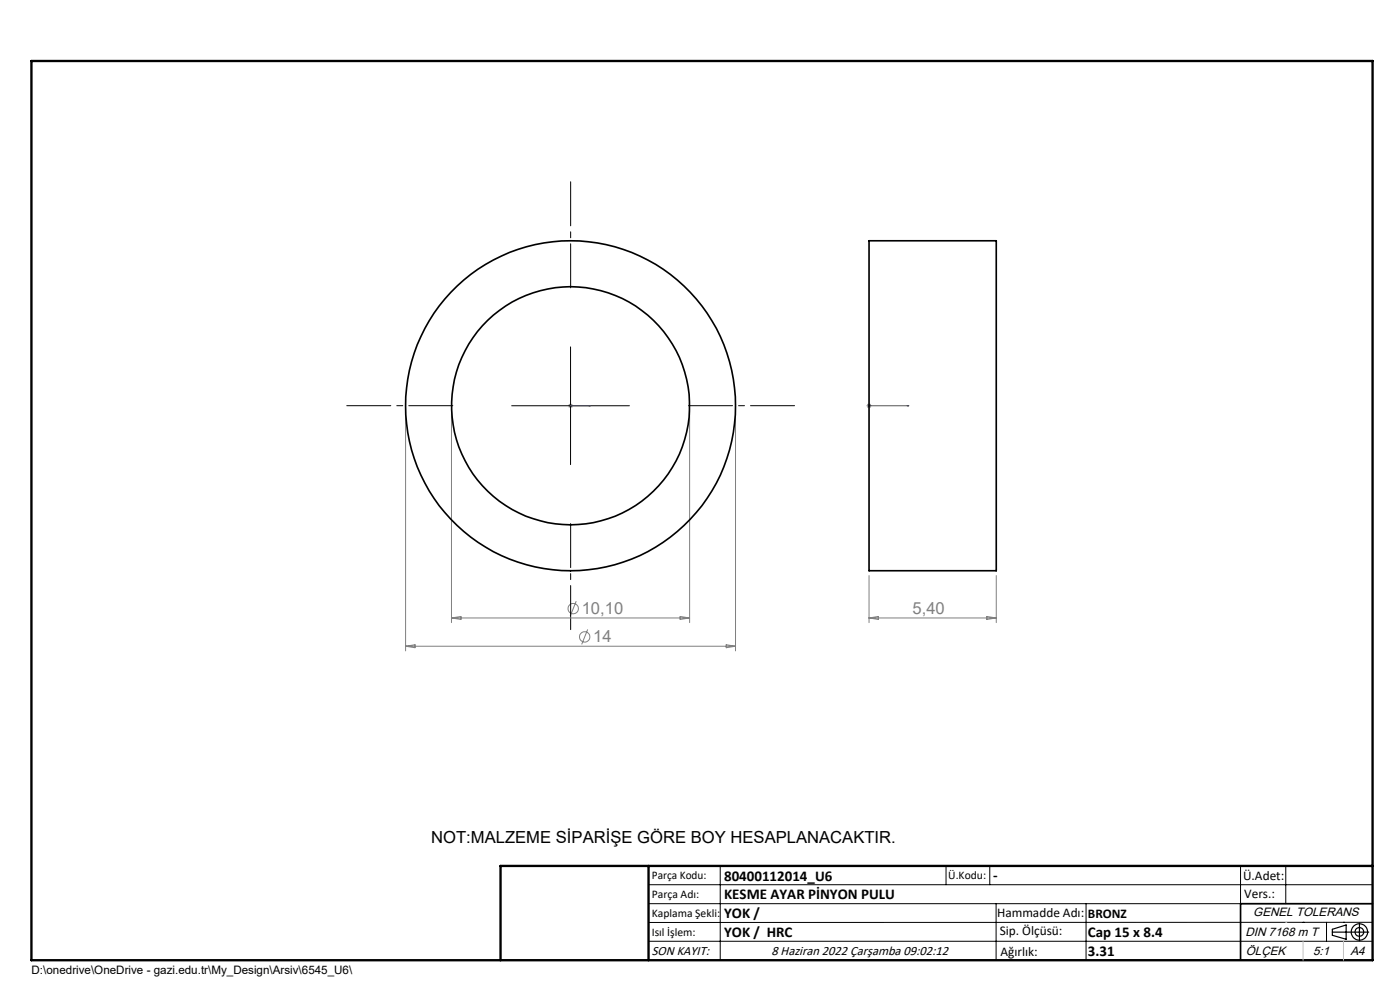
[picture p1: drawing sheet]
<svg xmlns="http://www.w3.org/2000/svg" width="297mm" height="210mm" viewBox="0 0 297 210" stroke-linecap="round" stroke-linejoin="round" font-family="sans-serif">
<g fill="none" stroke="#808080" stroke-width=".21">
<path d="M86 87.1v51M95.8 87.1v45M120.5 86.1h1M120.7 85.7l.7 .7M121 85.6v1M121.4 85.7l-.7 .7M146.3 87.1v45M156 87.1v51M183.8 86.1h1.1M184 85.7l.7 .7M184.4 85.6v1M184.7 85.7l-.7 .7"/>
<path d="M86 137.1h70M86 137.1l2.1-.3v.6zM95.8 131.1h50.5M95.8 131.1l2-.3v.6zM122.2 127.5l-1.2 3.2M124.7 133.5l-1.3 3.2M144.3 130.8l2 .3-2 .3zM154.1 136.8l1.9 .3-1.9 .3zM184.4 122.1v10M184.4 131.1h26.9M184.4 131.1l1.9-.3v.6zM209.3 130.8l2 .3-2 .3z"/>
<path d="M211.3 122.1v10"/>
<circle cx="121.6" cy="129.1" r="1.09"/>
<circle cx="124" cy="135.1" r="1.09"/>
</g>
<g fill="none" stroke="#000" stroke-width=".25">
<path d="M282.6 197.7h7.8M282.6 197.1l3-.9v3l-3-.8zM288.4 195.8v3.8M106.2 203.7h185"/>
<circle cx="288.4" cy="197.7" r="1.74"/>
<circle cx="288.4" cy="197.7" r=".93"/>
</g>
<path d="M120.9 86.1h.2zM121 86.1h.1M121 86.1h4.3M125.3 86.1h-.5h.5M184.3 86.1h.2zM184.4 86.1h.1M184.4 86.1h8.4M192.8 86.1h-.4h.4" fill="none" stroke="#00f" stroke-width=".21"/>
<path d="M121.1 61.1v-22.5M96.1 86.1h-22.5M146.1 86.1h22.5M121.1 111.1v22.5" fill="none" stroke="#000" stroke-width=".21" stroke-dasharray="15.2 1.3 1.3 1.3" stroke-dashoffset="5.9"/>
<g fill="none" stroke="#000" stroke-width=".21">
<path d="M121 73.6v25M108.5 86.1h25M137.6 187.7h153.6M137.6 191.7h153.6M137.6 199.7h153.6M152.8 183.7v20M200.7 183.7v4M210 183.7v4M211.3 191.7v12M230.4 191.7v12M263.2 183.7v20M272.8 183.7v8"/>
<path d="M276.4 195.6h.1M281.4 195.6v4.1M285 195.6h.1M291.2 195.6l-153.6 .1"/>
</g>
<path d="M291.2 191.7h-28v12" fill="none" stroke="#000" stroke-width=".35"/>
<path d="M6.7 12.9h284.5v190.8h-284.5zM137.6 183.7v20M291.2 183.7h-185v20" fill="none" stroke="#000" stroke-width=".5"/>
<path d="M276.4 199.7v4M285 199.7v4" fill="none" stroke="#c0c0c0" stroke-width=".21"/>
<path d="M272.8 195.6h.1" fill="none" stroke="#c0c0c0" stroke-width=".25"/>
<g fill="#00f">
<path d="M124.8 86.1h.5zM120.9 86.1h.2z"/>
<path d="M184.3 86.1h.2zM192.4 86.1h.4z"/>
</g>
<g fill="none" stroke="#000" stroke-width=".35">
<path d="M184.4 51.1h26.9v70h-26.9z"/>
<circle cx="121" cy="86.1" r="25.3"/>
<circle cx="121.1" cy="86.1" r="35"/>
</g>
<g font-size="3.5" fill="#808080">
<text x="123.4" y="130.3">10,10</text>
<text x="193.6" y="130.3">5,40</text>
<text x="125.8" y="136.3">14</text>
</g>
<text font-size="3.5" x="91.5" y="178.8">NOT:MALZEME SİPARİŞE GÖRE BOY HESAPLANACAKTIR.</text>
<g font-size="3.2">
<text x="153.6" y="186.8">80400112014_U6</text>
<text x="153.6" y="190.8">KESME AYAR PİNYON PULU</text>
<text x="210.7" y="186.6">-</text>
<text x="153.6" y="194.8">YOK /</text>
<text x="153.6" y="198.8">YOK / HRC</text>
<text x="230.8" y="198.7">Cap 15 x 8.4</text>
<text x="230.8" y="202.8">3.31</text>
</g>
<g font-size="2.8">
<text x="263.7" y="186.7">Ü.Adet:</text>
<text x="263.9" y="190.5">Vers.:</text>
<text x="211.5" y="194.5">Hammadde Adı:</text>
<text x="230.8" y="194.7">BRONZ</text>
<text x="138.3" y="202.6">SON KAYIT:</text>
<text x="163.6" y="202.6">8 Haziran 2022 Çarşamba 09:02:12</text>
<text x="212.1" y="198.4">Sip. Ölçüsü:</text>
<text x="212.2" y="202.7">Ağırlık:</text>
</g>
<g font-size="2.6">
<text x="265.9" y="194.4">GENEL TOLERANS</text>
<text x="264.2" y="198.5">DIN 7168 m T</text>
<text x="264.3" y="202.6">ÖLÇEK</text>
<text x="278.5" y="202.6">5:1</text>
<text x="286.5" y="202.6">A4</text>
</g>
<g font-size="2.5">
<text x="138.3" y="186.4">Parça Kodu:</text>
<text x="138.3" y="190.5">Parça Adı:</text>
<text x="201.2" y="186.5">Ü.Kodu:</text>
<text x="138.3" y="194.5">Kaplama Şekli:</text>
<text x="138.3" y="198.6">Isıl İşlem:</text>
<text x="6.7" y="206.7">D:\onedrive\OneDrive - gazi.edu.tr\My_Design\Arsiv\6545_U6\</text>
</g>
</svg>
